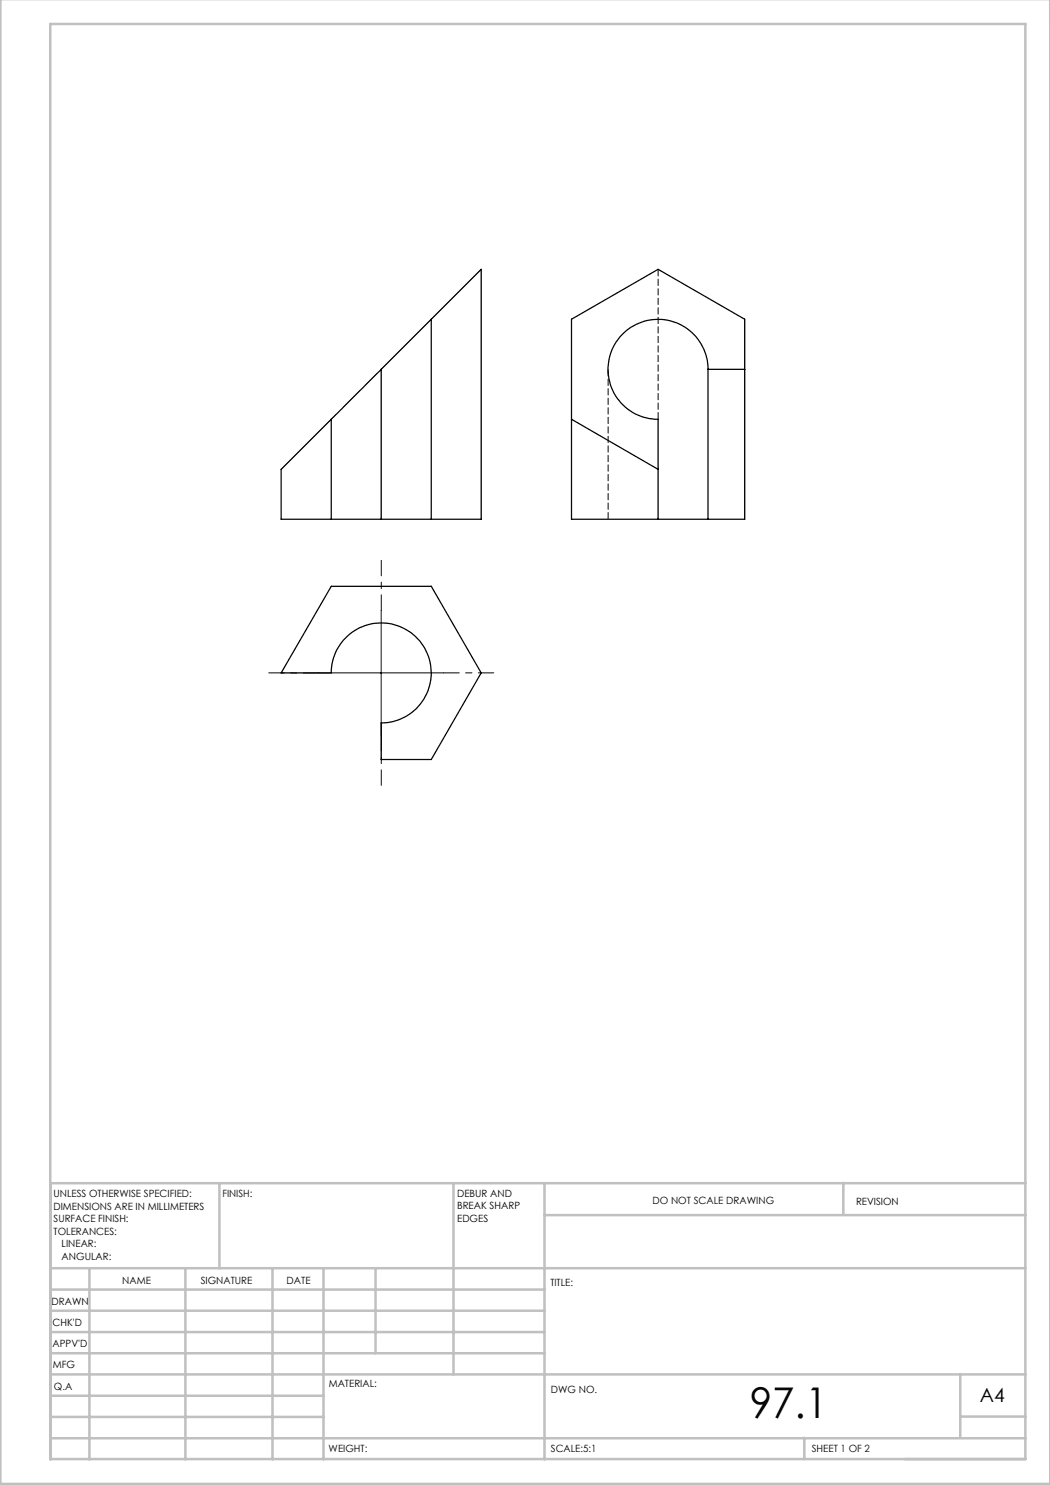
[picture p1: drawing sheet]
<svg xmlns="http://www.w3.org/2000/svg" width="210mm" height="297mm" viewBox="0 0 210 297" stroke-linecap="round" stroke-linejoin="round" font-family="sans-serif">
<path d="M63.8 134.6h-10M76.3 122.1v-10M88.8 134.6h10M76.3 147.1v10" fill="none" stroke="#000" stroke-width=".2" stroke-dasharray="15.2 1.3 1.3 1.3" stroke-dashoffset="12.1"/>
<path d="M63.7 134.6h25M76.2 122.1v25" fill="none" stroke="#000" stroke-width=".2"/>
<g fill="none" stroke="#c0c0c0" stroke-width=".5">
<path d="M.1 -.1v296.9h209.9v-296.9M10.1 4.8h195v287h-195zM43.9 236.6v17M90.7 236.6v38.3M108.9 236.6v55.3M168.7 236.6v6.3M205.1 236.6h-195v55.3M10.1 253.6h195M10.1 257.9h98.8M17.9 253.6v38.3M37.1 253.6v38.3M54.5 253.6v38.3"/>
<path d="M64.7 253.6v38.3M75.1 253.6v17M108.9 243h96.2M10.1 270.6h98.8M10.1 266.4h98.8M10.1 262.1h98.8M10.1 279.1h54.6M10.1 274.9h195M192.1 274.8v12.7M10.1 287.7h195M10.1 283.4h54.6M160.9 287.5v4.3"/>
<path d="M192.1 283.3h13"/>
</g>
<g fill="none" stroke="#000" stroke-width=".25">
<path d="M76.2 73.9l-9.9 10M76.2 73.9l20-20v50h-20M76.2 73.9v30M86.3 63.8v40.1M141.6 73.9a10 10 0 0 0-10-10 10 10 0 0 0-10 10 10 10 0 0 0 10 10v20M141.6 73.9h7.3M141.6 73.9v30M66.3 83.9l-10.1 10v10h10.1M66.3 83.9v20M114.3 83.9l17.3 10M66.3 103.9h9.9M66.3 117.3h20l9.9 17.3-9.9 17.3h-10.1v-7.3a10 10 0 0 0 10-10 10 10 0 0 0-9.9-10 10 10 0 0 0-10 10h-10.1z"/>
<path d="M131.6 103.9h10M131.6 103.9h-17.3v-40.1l17.3-9.9 17.3 9.9v40.1h-7.3"/>
</g>
<path d="M131.6 53.8v30M121.6 73.8v30" fill="none" stroke="#000" stroke-width=".2" stroke-dasharray="1.3 .6" stroke-dashoffset="-.1"/>
<text font-size="8.5" x="150" y="283.5">97.1</text>
<text font-size="3.9" x="196" y="280.4">A4</text>
<g font-size="2">
<text x="10.7" y="239.5">UNLESS OTHERWISE SPECIFIED:</text>
<text x="44.5" y="239.5">FINISH:</text>
<text x="91.4" y="239.4">DEBUR AND</text>
<text x="10.7" y="242">DIMENSIONS ARE IN MILLIMETERS</text>
<text x="10.7" y="244.5">SURFACE FINISH:</text>
<text x="91.4" y="241.9">BREAK SHARP</text>
<text x="91.4" y="244.4">EDGES</text>
<text x="130.5" y="240.8">DO NOT SCALE DRAWING</text>
<text x="171.2" y="241">REVISION</text>
<text x="10.7" y="247">TOLERANCES:</text>
<text x="12.3" y="249.5">LINEAR:</text>
<text x="12.3" y="252">ANGULAR:</text>
<text x="24.4" y="256.9">NAME</text>
<text x="40.1" y="256.8">SIGNATURE</text>
<text x="57.3" y="256.8">DATE</text>
<text x="110.1" y="257.1">TITLE:</text>
<text x="10.3" y="260.9">DRAWN</text>
<text x="10.5" y="269.3">APPV'D</text>
<text x="10.5" y="265.2">CHK'D</text>
<text x="10.6" y="273.6">MFG</text>
<text x="10.8" y="278">Q.A</text>
<text x="65.8" y="277.4">MATERIAL:</text>
<text x="110.2" y="278.5">DWG NO.</text>
<text x="65.7" y="290.4">WEIGHT:</text>
<text x="110.2" y="290.5">SCALE:5:1</text>
<text x="162.4" y="290.4">SHEET 1 OF 2</text>
</g>
</svg>
